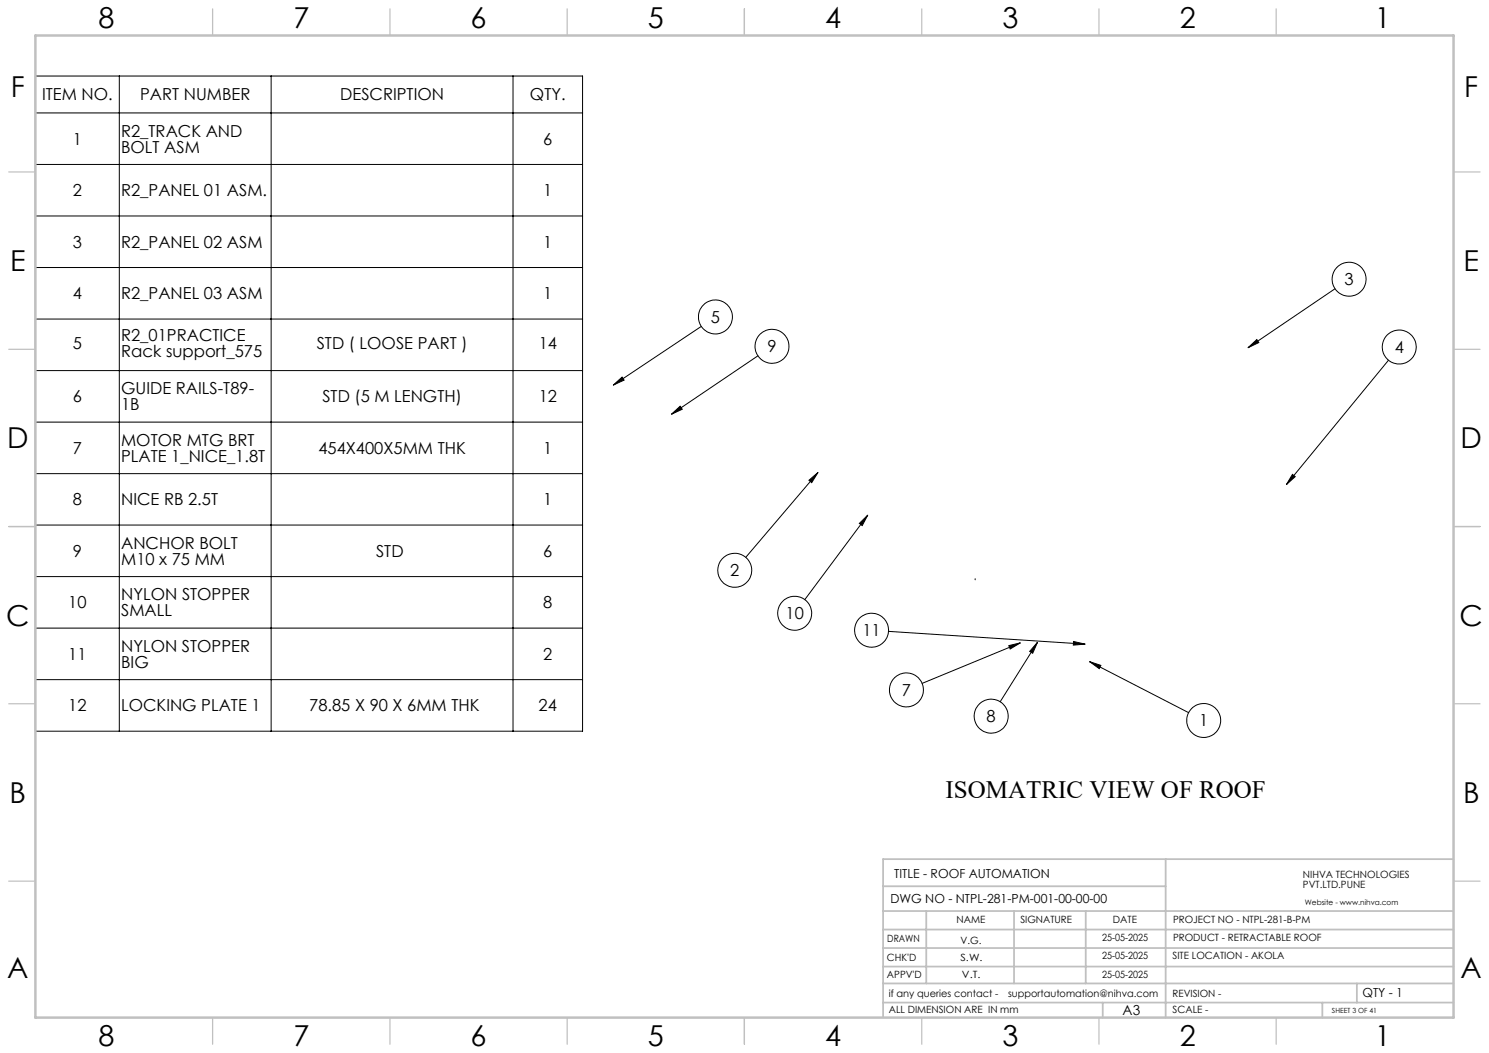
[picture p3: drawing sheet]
<svg xmlns="http://www.w3.org/2000/svg" width="420mm" height="297mm" viewBox="0 0 420 297" stroke-linecap="round" stroke-linejoin="round" font-family="sans-serif">
<g fill="none" stroke="#000" stroke-width=".28">
<path d="M10 21.4h154.3v184.8h-154.3zM10 31.9h154.3M33.7 21.4v184.8M76.5 21.4v184.8M144.7 21.4v184.8M10 46.4h154.3M10 60.9h154.3M10 75.5h154.3M10 90h154.3M197.8 92.1l-24.8 16.5M352 98.1l2.5-2.3 .6 .8zM376.6 81.5l-24.6 16.6"/>
<path d="M10 104.5h154.3M10 119.1h154.3M173 108.6l2.5-2.2 .5 .8zM189.4 116.8l2.4-2.2 .6 .8zM213.8 100.4l-24.4 16.4M391.7 101.6l-28.8 35.1M10 133.6h154.3M228.2 135.5l2.5-2.2-1.7 2.8zM230.7 133.3l-20.3 23.9M364.6 133.8l.7 .6-2.4 2.3zM10 148.1h154.3M242.4 147.6l2.4-2.3-1.6 2.9z"/>
<path d="M244.8 145.3l-17.8 23.8M10 162.6h154.3M10 177.2h154.3M250.6 178.1l55.5 3.6M275.1 163.2v.3M10 191.7h154.3M284.6 182.1l3.2-.8-2.9 1.8zM287.8 181.3l-27.7 11.5M292.6 181.2l-1.3 3.1-.9-.6zM292.6 181.2l-10.5 16.7M302.8 180.9l3.3 .8-3.3 .3zM307.3 186.6l3.2 1.1-.4 .9z"/>
<path d="M307.3 186.6l28 14.4"/>
<circle cx="380.5" cy="78.8" r="4.8"/>
<circle cx="201.8" cy="89.4" r="4.8"/>
<circle cx="217.8" cy="97.7" r="4.8"/>
<circle cx="394.7" cy="97.9" r="4.8"/>
<circle cx="207.3" cy="160.8" r="4.8"/>
<circle cx="224.2" cy="173" r="4.8"/>
<circle cx="245.8" cy="177.8" r="4.8"/>
<circle cx="255.7" cy="194.6" r="4.8"/>
<circle cx="279.6" cy="202" r="4.8"/>
<circle cx="339.5" cy="203.2" r="4.8"/>
</g>
<g fill="none" stroke="#c0c0c0" stroke-width=".35">
<path d="M60 2.5v7.5M110 2.5v7.5M160 2.5v7.5M210 2.5v7.5M260 2.5v7.5M310 2.5v7.5M360 2.5v7.5M2.5 48.5h7.5M410 48.5h7.5M2.5 98.5h7.5M410 98.5h7.5M2.5 148.5h7.5"/>
<path d="M410 148.5h7.5M2.5 198.5h7.5M410 198.5h7.5M2.5 248.5h7.5M410 248.5h7.5M60 287v7.5M110 287v7.5M160 287v7.5M210 287v7.5M260 287v7.5M310 287v7.5M360 287v7.5"/>
</g>
<g fill="none" stroke="#c0c0c0" stroke-width=".5">
<path d="M249.1 257h160.9M249.1 250h79.7M261.3 257v20.4M286 257v20.4M306.2 257v20.4M328.8 242.3v44.7M410 242.3h-160.9v44.7M249.1 272.6h160.9M249.1 267.4h160.9M249.1 262.2h160.9M249.1 277.4h160.9M382.7 277.4v5.4"/>
<path d="M249.1 282.8h160.9M311 282.8v4.2M373 282.8v4.2"/>
</g>
<path d="M10 10h400v277h-400z" fill="none" stroke="#c0c0c0" stroke-width=".7"/>
<path d="M352 98.1l2.5-2.3 .6 .8zM292.6 181.2l-1.3 3.1-.9-.6zM284.6 182.1l3.2-.8-2.9 1.8zM228.2 135.5l2.5-2.2-1.7 2.8zM173 108.6l2.5-2.2 .5 .8zM307.3 186.6l3.2 1.1-.4 .9zM189.4 116.8l2.4-2.2 .6 .8zM242.4 147.6l2.4-2.3-1.6 2.9zM302.8 180.9l3.3 .8-3.3 .3zM364.6 133.8l.7 .6-2.4 2.3z" fill="#000"/>
<g font-size="8.1">
<text x="27.8" y="8">8</text>
<text x="82.8" y="8">7</text>
<text x="132.8" y="8">6</text>
<text x="182.8" y="8">5</text>
<text x="232.8" y="8">4</text>
<text x="282.8" y="8">3</text>
<text x="332.8" y="8">2</text>
<text x="387.8" y="8">1</text>
<text x="3" y="27.2">F</text>
<text x="413" y="27.2">F</text>
<text x="2.8" y="76.5">E</text>
<text x="412.8" y="76.5">E</text>
<text x="2" y="126.5">D</text>
<text x="412" y="126.5">D</text>
<text x="1.7" y="176.5">C</text>
<text x="411.7" y="176.5">C</text>
<text x="2.7" y="226.5">B</text>
<text x="412.7" y="226.5">B</text>
<text x="2" y="275.7">A</text>
<text x="412" y="275.7">A</text>
<text x="27.8" y="295">8</text>
<text x="82.8" y="295">7</text>
<text x="132.8" y="295">6</text>
<text x="182.8" y="295">5</text>
<text x="232.8" y="295">4</text>
<text x="282.8" y="295">3</text>
<text x="332.8" y="295">2</text>
<text x="387.8" y="295">1</text>
</g>
<text font-size="7.1" x="266.7" y="225.1">ISOMATRIC VIEW OF ROOF</text>
<g font-size="4.7">
<text x="11.9" y="28.3">ITEM NO.</text>
<text x="39.5" y="28.3">PART NUMBER</text>
<text x="96" y="28.3">DESCRIPTION</text>
<text x="149.5" y="28.3">QTY.</text>
<text x="20.5" y="40.8">1</text>
<text x="34.2" y="38.5">R2_TRACK AND</text>
<text x="153.2" y="40.8">6</text>
<text x="34.2" y="43.1">BOLT ASM</text>
<text x="20.5" y="55.3">2</text>
<text x="34.2" y="55.3">R2_PANEL 01 ASM.</text>
<text x="153.2" y="55.3">1</text>
<text x="20.5" y="69.9">3</text>
<text x="34.2" y="69.9">R2_PANEL 02 ASM</text>
<text x="153.2" y="69.9">1</text>
<text x="379.3" y="80.4">3</text>
<text x="20.5" y="84.4">4</text>
<text x="34.2" y="84.4">R2_PANEL 03 ASM</text>
<text x="153.2" y="84.4">1</text>
<text x="200.5" y="91.1">5</text>
<text x="20.5" y="98.5">5</text>
<text x="34.2" y="96.2">R2_01PRACTICE</text>
<text x="34.2" y="100.8">Rack support_575</text>
<text x="89.3" y="98.5">STD ( LOOSE PART )</text>
<text x="151.9" y="98.5">14</text>
<text x="216.5" y="99.4">9</text>
<text x="393.4" y="99.5">4</text>
<text x="20.5" y="113.5">6</text>
<text x="34.2" y="111.2">GUIDE RAILS-T89-</text>
<text x="90.9" y="113.5">STD (5 M LENGTH)</text>
<text x="151.9" y="113.5">12</text>
<text x="34.2" y="115.7">1B</text>
<text x="34.2" y="125.7">MOTOR MTG BRT</text>
<text x="20.5" y="128">7</text>
<text x="34.2" y="130.2">PLATE 1_NICE_1.8T</text>
<text x="89.8" y="128">454X400X5MM THK</text>
<text x="153.2" y="128">1</text>
<text x="20.5" y="142.5">8</text>
<text x="34.2" y="142.5">NICE RB 2.5T</text>
<text x="153.2" y="142.5">1</text>
<text x="34.2" y="154.8">ANCHOR BOLT</text>
<text x="20.5" y="157">9</text>
<text x="34.2" y="159.3">M10 x 75 MM</text>
<text x="106.1" y="157">STD</text>
<text x="153.2" y="157">6</text>
<text x="206" y="162.5">2</text>
<text x="19.2" y="171.6">10</text>
<text x="34.2" y="169.3">NYLON STOPPER</text>
<text x="34.2" y="173.8">SMALL</text>
<text x="153.2" y="171.6">8</text>
<text x="221.6" y="174.6">10</text>
<text x="243.3" y="179.4">11</text>
<text x="34.2" y="183.8">NYLON STOPPER</text>
<text x="19.2" y="186.1">11</text>
<text x="34.2" y="188.4">BIG</text>
<text x="153.2" y="186.1">2</text>
<text x="254.4" y="196.3">7</text>
<text x="19.2" y="200.6">12</text>
<text x="34.2" y="200.6">LOCKING PLATE 1</text>
<text x="87.2" y="200.6">78.85 X 90 X 6MM THK</text>
<text x="151.9" y="200.6">24</text>
<text x="278.3" y="203.7">8</text>
<text x="338.2" y="204.9">1</text>
</g>
<text font-size="3.9" x="316.7" y="286.4">A3</text>
<g font-size="3.5">
<text x="252.2" y="247.7">TITLE - ROOF AUTOMATION</text>
<text x="251.2" y="254.8">DWG NO - NTPL-281-PM-001-00-00-00</text>
<text x="384.3" y="281.1">QTY - 1</text>
</g>
<g font-size="2.8">
<text x="367.5" y="247.7">NIHVA TECHNOLOGIES</text>
<text x="367.5" y="250.5">PVT.LTD.PUNE</text>
<text x="269.8" y="260.4">NAME</text>
<text x="287.8" y="260.4">SIGNATURE</text>
<text x="313.9" y="260.5">DATE</text>
<text x="330.9" y="260.5">PROJECT NO - NTPL-281-B-PM</text>
<text x="250.3" y="265.7">DRAWN</text>
<text x="270.9" y="266.1">V.G.</text>
<text x="310.9" y="265.5">25-05-2025</text>
<text x="330.9" y="265.5">PRODUCT - RETRACTABLE ROOF</text>
<text x="250.2" y="271.1">CHK'D</text>
<text x="250.2" y="275.8">APPV'D</text>
<text x="270.9" y="271.1">S.W.</text>
<text x="271.3" y="275.8">V.T.</text>
<text x="310.9" y="270.6">25-05-2025</text>
<text x="310.9" y="275.8">25-05-2025</text>
<text x="330.7" y="270.6">SITE LOCATION - AKOLA</text>
<text x="250.7" y="281.1">if any queries contact -</text>
<text x="284.3" y="281.1">supportautomation@nihva.com</text>
<text x="330.7" y="281.1">REVISION -</text>
<text x="250.7" y="285.6">ALL DIMENSION ARE IN mm</text>
<text x="330.7" y="285.6">SCALE -</text>
</g>
<text font-size="2.1" x="368.1" y="255.1">Website - www.nihva.com</text>
<text font-size="2" x="375.7" y="285.6">SHEET 3 OF 41</text>
</svg>
